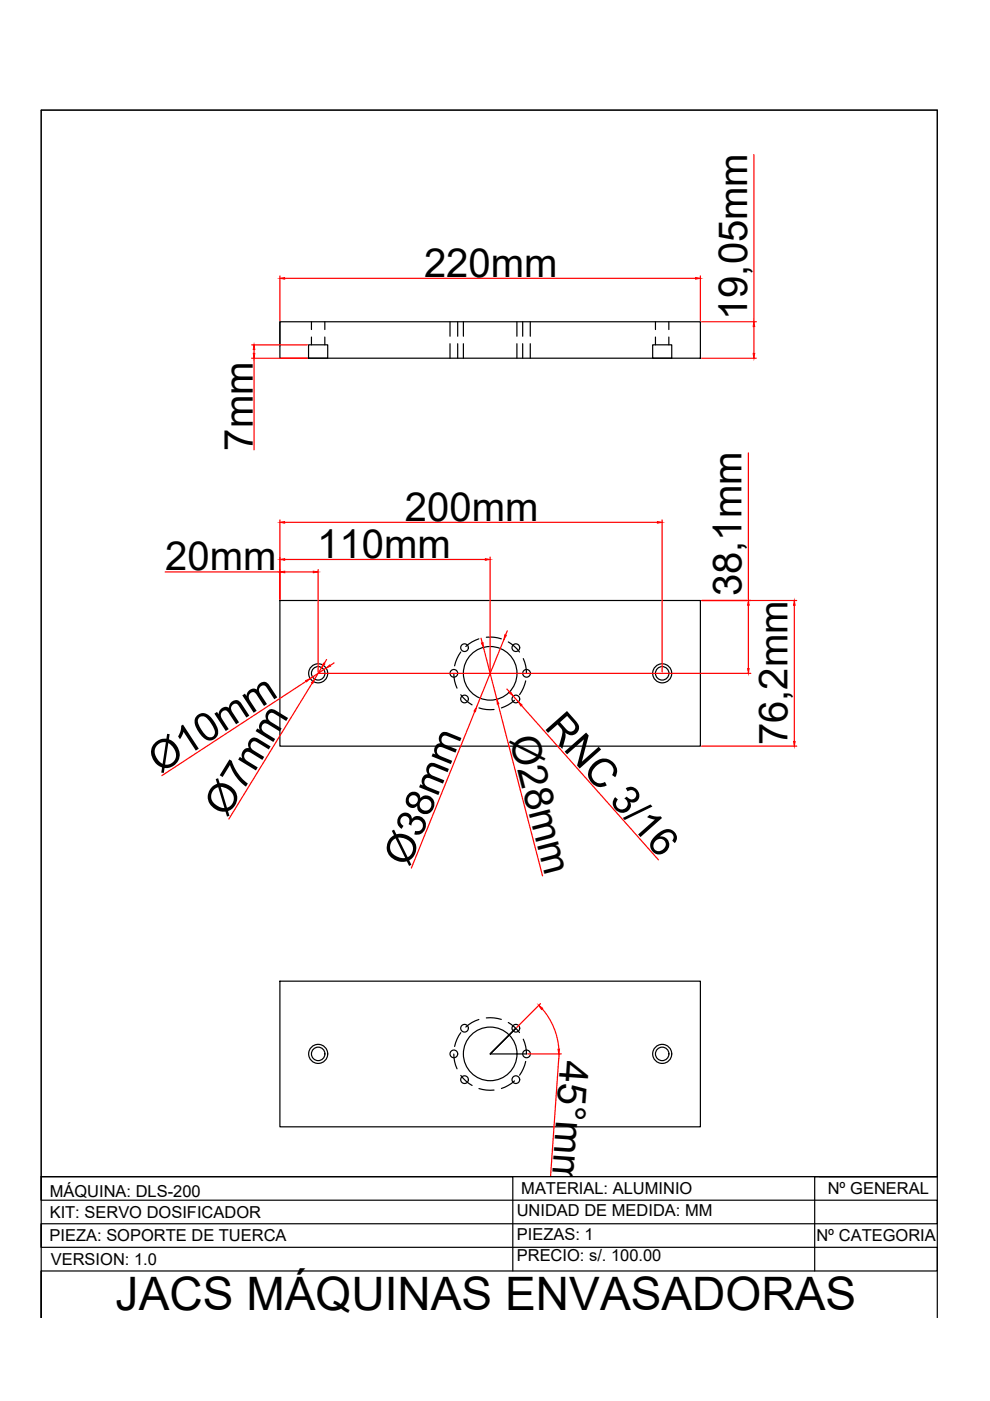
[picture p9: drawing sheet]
<svg xmlns="http://www.w3.org/2000/svg" width="210mm" height="297mm" viewBox="0 0 210 297" stroke-linecap="round" stroke-linejoin="round" font-family="sans-serif">
<!-- layer: 0 -->
<g fill="none" stroke="#000" stroke-width=".25">
<path d="M59.3 68.2h89.2v7.7h-89.2zM59.3 68.2v5.2M65.4 73.1h4.1v2.8h-4.1zM66 68.2v1.7M66 71.5v1.6M68.9 68.2v1.7M68.9 71.5v1.6M95.4 68.2v3.1M95.4 72.9v3M97 68.2v3.1M97 72.9v3M98.2 68.2v3.1"/>
<path d="M98.2 72.9v3M109.6 68.2v3.1M109.6 72.9v3M110.8 68.2v3.1M110.8 72.9v3M112.4 68.2v3.1M112.4 72.9v3M138.4 73.1h4v2.8h-4zM139 68.2v1.7M139 71.5v1.6M141.8 68.2v1.7M141.8 71.5v1.6"/>
<path d="M59.3 127.3h89.2v30.9h-89.2zM97.7 138.2a7.9 7.9 0 0 0-1.3 3M101.5 135.4a7.9 7.9 0 0 0-2.7 1.7M103.1 135.1a7.6 7.6 0 0 1 3.2 .3M107.8 136.1l1.3 1 1 1.1M110.9 139.6a7.4 7.4 0 0 1 .7 3.2M96.2 142.8a7.4 7.4 0 0 0 .7 3.1M97.7 147.3l1.1 1.2 1.3 .9M101.6 150.1a7.6 7.6 0 0 0 3.1 .3M109.1 148.5a7.5 7.5 0 0 1-2.8 1.6M111.5 144.4l-.6 1.5-.7 1.4M59.3 208h89.2v30.9h-89.2z"/>
<path d="M97.7 218.9a7.6 7.6 0 0 0-1.3 3M101.5 216.2a7.4 7.4 0 0 0-2.7 1.5M103.1 215.8a8 8 0 0 1 3.2 .3M107.8 216.8l1.3 .9 1 1.2M96.2 223.5a7.6 7.6 0 0 0 .7 3.1M97.7 228a7.9 7.9 0 0 0 2.4 2.1M101.6 230.8a8.1 8.1 0 0 0 3.1 .3M109.1 229.2a7.9 7.9 0 0 1-2.8 1.6M110.9 220.3a7.6 7.6 0 0 1 .7 3.2h-7.7l5.5-5.5-5.5 5.5M111.5 225l-.6 1.6-.7 1.4M8.7 249.5h100v20M173.7 249.5h25"/>
<path d="M198.7 249.5h-190v5h190v5h-190v5h190v5h-190v9.9v-256.1h190v256.1M198.7 249.5h-26v20"/>
<circle cx="98.5" cy="137.3" r=".81"/>
<circle cx="109.4" cy="137.3" r=".81"/>
<circle cx="67.5" cy="142.8" r="2.02"/>
<circle cx="67.5" cy="142.8" r="1.43"/>
<circle cx="96.2" cy="142.8" r=".81"/>
<circle cx="98.5" cy="148.2" r=".81"/>
<circle cx="103.9" cy="142.8" r="5.7"/>
<circle cx="109.4" cy="148.2" r=".81"/>
<circle cx="111.6" cy="142.8" r=".81"/>
<circle cx="140.4" cy="142.8" r="2.02"/>
<circle cx="140.4" cy="142.8" r="1.43"/>
<circle cx="98.5" cy="218" r=".81"/>
<circle cx="109.4" cy="218" r=".81"/>
<circle cx="67.5" cy="223.4" r="2.02"/>
<circle cx="67.5" cy="223.4" r="1.43"/>
<circle cx="96.2" cy="223.4" r=".81"/>
<circle cx="98.5" cy="228.9" r=".81"/>
<circle cx="103.9" cy="223.4" r="5.7"/>
<circle cx="109.4" cy="228.9" r=".81"/>
<circle cx="111.6" cy="223.4" r=".81"/>
<circle cx="140.4" cy="223.4" r="2.02"/>
<circle cx="140.4" cy="223.4" r="1.43"/>
</g>
<g fill="none" stroke="#f00" stroke-width=".25">
<path d="M159.8 32.8v35.4M59.3 58.5v9.5M60.4 59h87.1M148.5 58.5v9.5M53.4 75.9h11.8M53.4 73.1h11.8M53.9 74.1v.8M53.9 75.9v19.5M148.8 75.9h11.6M148.8 68.2h11.6M159.8 69.2v5.7M158.7 96v31.3"/>
<path d="M59.3 110.2v16.9M60.4 118.6h42.5M60.4 110.7h79M103.9 118.1v24.4M140.4 110.2v32.3M35 121.3h24.3M60.4 121.3h6M67.5 120.8v21.7M69.3 139.8l-.6 .9M102 135.3l.2 1M102.5 137.3l2.8 11M106.8 135.6l-5.8 14.3"/>
<path d="M107.6 133.8l-.4 .9M148.8 127.3h20.1M158.7 128.3v13.5M168.4 128.3v28.9M64.9 144.4l-30.6 20M66.2 144.8l-17.7 28.9M67.7 142.8h91.5M68.2 141.6l-1.5 2.4M69.1 141.6l-3.3 2.3M70.8 140.5l-.8 .6M100.7 150.8l-13.5 33.2M105.6 149.2l9.4 36.5"/>
<path d="M107.5 146.1l.7 .8M108.8 147.6l1.1 1.2M110.6 149.6l29 32.7M148.8 158.2h20.1M114.6 212.8l-5 5M114.9 213.9a14.6 14.6 0 0 1 3.6 8.5M111.9 223.5h7.1M118.5 223.4l-1.8 26"/>
</g>
<g fill="#f00" stroke="#f00" stroke-width=".21">
<path d="M147.5 58.8l1 .2-1 .2z"/>
<path d="M59.3 59l1.1-.2v.4z"/>
<path d="M159.7 74.9h.3l-.2 1z"/>
<path d="M159.8 68.2l.2 1h-.3z"/>
<path d="M53.9 73.1l.1 1h-.3z"/>
<path d="M53.7 74.9h.3l-.1 1z"/>
<path d="M66.4 121.1l1.1 .2-1.1 .1z"/>
<path d="M59.3 121.3l1.1-.2v.3z"/>
<path d="M102.9 118.4l1 .2-1 .2z"/>
<path d="M59.3 118.6l1.1-.2v.4z"/>
<path d="M139.4 110.6l1 .1-1 .2z"/>
<path d="M59.3 110.7l1.1-.1v.3z"/>
<path d="M158.5 141.8h.3l-.1 1z"/>
<path d="M158.7 127.3l.1 1h-.3z"/>
<path d="M168.2 157.2h.4l-.2 1z"/>
<path d="M168.4 127.3l.2 1h-.4z"/>
<path d="M69.1 141.6l.8-.6 .2 .2z"/>
<path d="M64.8 144.3l1-.4-.8 .7z"/>
<path d="M68.6 140.6l.3 .2-.7 .8z"/>
<path d="M66.7 144l-.4 .9-.3-.1z"/>
<path d="M102.1 136.3l.3-.1 .1 1.1z"/>
<path d="M105.3 148.3l.5 .9-.4 .1z"/>
<path d="M107 134.6l.4 .1-.6 .9z"/>
<path d="M101 149.9l-.2 1-.3-.1z"/>
<path d="M108 147l.3-.3 .5 .9z"/>
<path d="M109.9 148.8l.8 .7-.3 .2z"/>
<path d="M118.3 222.5l.3-.1-.1 1.1z"/>
<path d="M114.2 213.1l.9 .7-.3 .2z"/>
</g>
<path d="M8.7 23.3h190v226.2h-190z" fill="none" stroke="#000" stroke-width=".21"/>
<text font-size="9.8" x="24.5" y="277.7">JACS MÁQUINAS ENVASADORAS</text>
<g font-size="8.5">
<text x="89.9" y="58.7">220mm</text>
<text x="158.4" y="67.9" transform="rotate(-90 158.4 67.9)">19,05mm</text>
<text x="53.6" y="95.5" transform="rotate(-90 53.6 95.5)">7mm</text>
<text x="85.9" y="110.4">200mm</text>
<text x="67.3" y="118.3">110mm</text>
<text x="35" y="120.9">20mm</text>
<text x="157.2" y="126.4" transform="rotate(-90 157.2 126.4)">38,1mm</text>
<text x="115.2" y="154.3" transform="rotate(48 115.2 154.3)">RNC 3/16</text>
<text x="108" y="156.6" transform="rotate(76 108 156.6)">Ø28mm</text>
<text x="167" y="158" transform="rotate(-90 167 158)">76,2mm</text>
<text x="34" y="164.1" transform="rotate(-33 34 164.1)">Ø10mm</text>
<text x="48" y="173.5" transform="rotate(-58 48 173.5)">Ø7mm</text>
<text x="86.7" y="184" transform="rotate(-68 86.7 184)">Ø38mm</text>
<text x="118.8" y="224.6" transform="rotate(94 118.8 224.6)">45°mm</text>
</g>
<g font-size="3.5">
<text x="10.5" y="253.7">MÁQUINA: DLS-200</text>
<text x="109.6" y="257.9">UNIDAD DE MEDIDA: MM</text>
<text x="110.5" y="253.2">MATERIAL: ALUMINIO</text>
<text x="175.5" y="253.2">Nº GENERAL</text>
<text x="10.5" y="263.1">PIEZA: SOPORTE DE TUERCA</text>
<text x="10.5" y="258.1">KIT: SERVO DOSIFICADOR</text>
<text x="109.6" y="262.9">PIEZAS: 1</text>
<text x="173.1" y="263.1">Nº CATEGORIA</text>
<text x="10.8" y="268.1">VERSION: 1.0</text>
<text x="109.6" y="267.4">PRECIO: s/. 100.00</text>
</g>
</svg>
